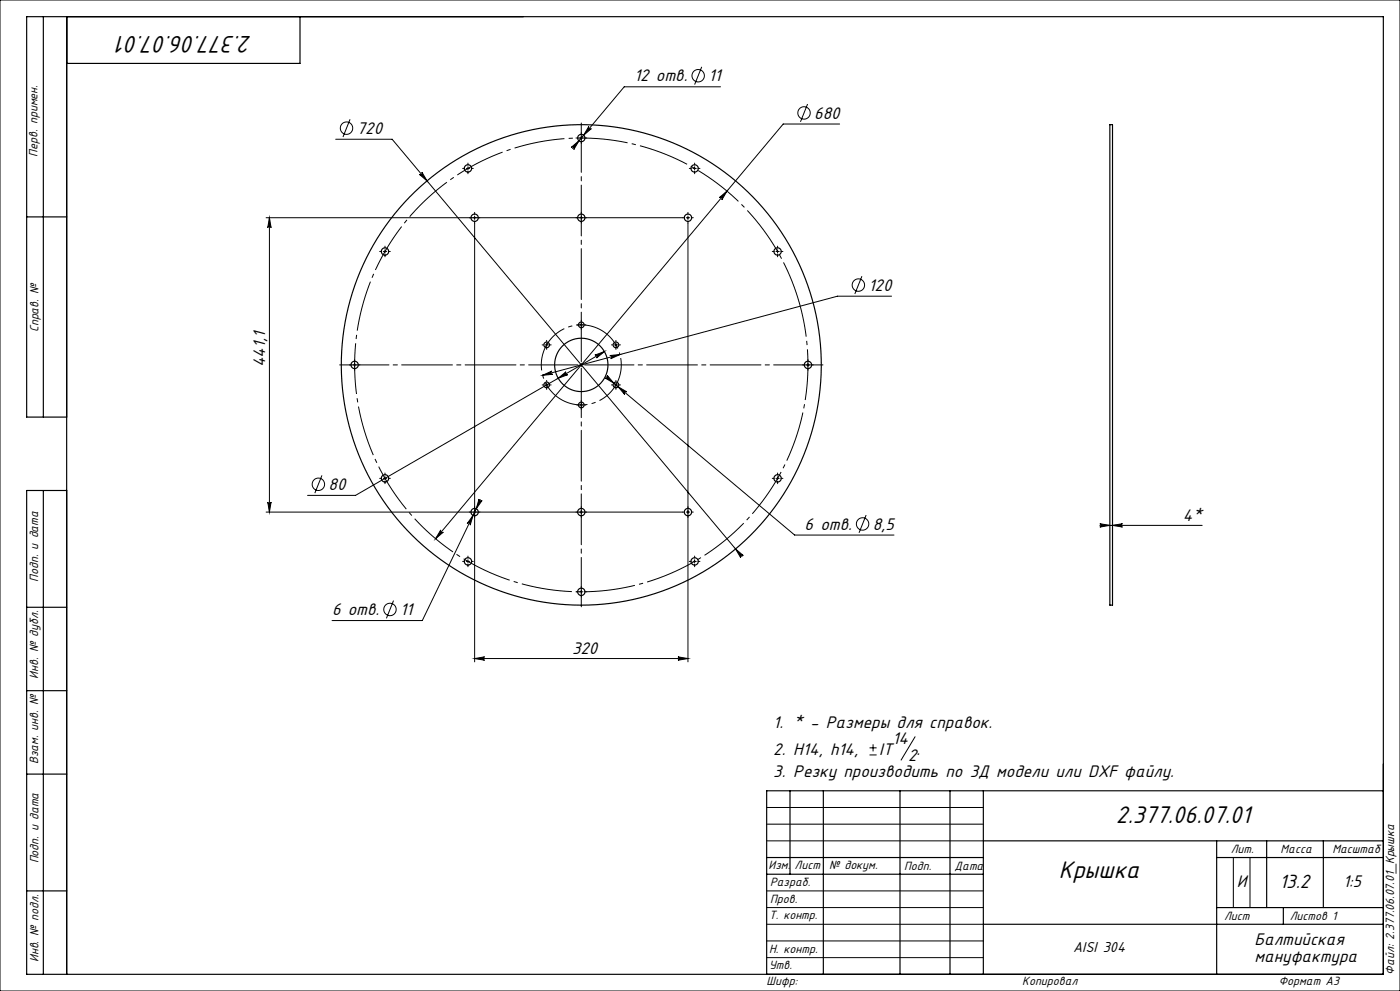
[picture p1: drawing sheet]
<svg xmlns="http://www.w3.org/2000/svg" width="420mm" height="297mm" viewBox="0 0 420 297" stroke-linecap="round" stroke-linejoin="round" font-family="sans-serif">
<g fill="none" stroke="#000" stroke-width=".3">
<path d="M0 0h420v297h-420zM105 35.7l-2.1 5.4M176.6 37.9a.5 .5 0 0 0 .1 .7 .5 .5 0 0 0 .7-.1l-2.3 2zM210.5 20l-2.1 5.4M216.2 26h-28.9l-15.5 18.5M242.3 31.2l-2.2 5.3M251.9 37.2h-16.9l-104.3 124.3M100.7 41.7h16.9l105 125.1M125.8 52.2a.5 .5 0 0 0 .7 .1 .5 .5 0 0 0 .1-.7l1.5 2.6zM139.9 50.5h1M140.4 50v1M171.4 44.2l2.3-2-1.6 2.6a.5 .5 0 0 0 0-.7 .5 .5 0 0 0-.7 .1z"/>
<path d="M173.9 41.4h1M174.4 40.9v1M207.9 50.5h1M208.4 50v1M215.8 59.2l2.3-1.9-1.5 2.6a.5 .5 0 0 0-.1-.7 .5 .5 0 0 0-.7 0zM79.8 65.3h125M80.8 65.3v88.2M80.8 65.3l.5 3a.5 .5 0 0 0-.5-.5 .5 .5 0 0 0-.5 .5zM115 75.4h1M115.5 74.9v1M142.4 64.8v1M142.4 66.9v131.5"/>
<path d="M174.4 64.8v1M205.9 65.3h1M206.4 66.9v131.5M206.4 64.8v1M232.8 75.4h1M233.3 74.9v1M173.9 97.4h1M174.4 96.9v1M258.6 82.8l-2.2 5.3M267.5 88.8h-16.2l-88.5 23.7M105.9 109.4h1M106.4 108.9v1"/>
<path d="M162.8 112.5l2.8-1.3a.5 .5 0 0 0-.4 .6 .5 .5 0 0 0 .6 .4zM163.5 103.4h1M163.5 115.4h1M164 102.9v1M164 114.9v1M167.5 113.4l2.3-2a.5 .5 0 0 0-.2 .7 .5 .5 0 0 0 .7 .2zM173.9 109.4h1M174.4 108.9v1M178.5 106.4l2.8-1-2.3 1.9a.5 .5 0 0 0 .1-.7 .5 .5 0 0 0-.6-.2zM181.3 105.4l-74.6 43.1h-14.4M181.8 112.9l56.6 47.5h29.8M182.2 112.5l1.9 2.3-2.6-1.5a.5 .5 0 0 0 .7-.1 .5 .5 0 0 0 0-.7z"/>
<path d="M183 106.6l3-.3-2.8 1.2a.5 .5 0 0 0 .3-.6 .5 .5 0 0 0-.5-.3zM184.3 103.4h1M184.3 115.4h1M184.8 102.9v1M184.8 114.9v1M185.4 115.9l2.7 1.6a.5 .5 0 0 0-.7 0 .5 .5 0 0 0 0 .7zM241.9 109.4h1M242.4 108.9v1M173.9 121.4h1M174.4 120.9v1M79.8 153.5h125M80.3 150.5a.5 .5 0 0 0 .5 .4 .5 .5 0 0 0 .5-.4l-.5 3z"/>
<path d="M96.6 142.5l-2.2 5.3M115 143.4h1M115.5 142.9v1M132.2 158.8a.5 .5 0 0 0 .1 .7 .5 .5 0 0 0 .7 0l-2.3 2zM141.9 154.5l-.8 2.9a.5 .5 0 0 0-.3-.7 .5 .5 0 0 0-.6 .2zM143.7 149.6a.5 .5 0 0 0 .3 .6 .5 .5 0 0 0 .6-.2l-1.7 2.5zM144.2 149.8l-17.5 36.2h-27.1M174.4 153v1M205.9 153.5h1M232.8 143.4h1M233.3 142.9v1M259.8 154.4l-2.1 5.3"/>
<path d="M330 157l3 .5-3 .5a.5 .5 0 0 0 .4-.5 .5 .5 0 0 0-.4-.5zM330 157.5h30.7M333.8 157.5l3-.5a.5 .5 0 0 0-.5 .5 .5 .5 0 0 0 .5 .5zM118.1 180l-2.2 5.3M139.9 168.3h1M140.4 167.8v1M173.9 177.4h1M174.4 176.9v1M207.9 168.3h1M208.4 167.8v1M220.7 164.5l2.3 2a.5 .5 0 0 0-.7 0 .5 .5 0 0 0-.1 .6zM142.4 197.4l3-.5a.5 .5 0 0 0-.5 .5 .5 .5 0 0 0 .5 .5z"/>
<path d="M142.4 197.4h64M203.4 196.9l3 .5-3 .5a.5 .5 0 0 0 .5-.5 .5 .5 0 0 0-.5-.5zM260.9 226.3h2.1M260.9 224.1h2.1M261.9 223.1v2.1M274.5 220.8l-4.2 7M230 242h65M230 247h65M230 252h65M370 257v15M375 257v15M230 277h65"/>
<path d="M230 272h65M230 267h65M230 287h65M230 282h65"/>
<circle cx="104" cy="38.4" r="1.86"/>
<circle cx="209.5" cy="22.7" r="1.86"/>
<circle cx="241.2" cy="33.8" r="1.86"/>
<circle cx="257.5" cy="85.4" r="1.86"/>
<circle cx="95.5" cy="145.1" r="1.86"/>
<circle cx="258.8" cy="157" r="1.86"/>
<circle cx="117" cy="182.7" r="1.86"/>
</g>
<path d="M185.9 105.9a12 12 0 0 0-20.1-5 12 12 0 0 0 5.3 20 12 12 0 0 0 15-14.1l-.2-.9" fill="none" stroke="#000" stroke-width=".3" stroke-dasharray="15.2 1.3 1.3 1.3" stroke-dashoffset="-1.5" stroke-linecap="butt"/>
<path d="M239.4 89.5a68 68 0 0 0-113.9-27.4 68 68 0 0 0 31.3 112.9 68 68 0 0 0 83.6-82.1l-1-3.4" fill="none" stroke="#000" stroke-width=".3" stroke-dasharray="15.2 1.3 1.3 1.3" stroke-dashoffset="3.5" stroke-linecap="butt"/>
<path d="M173.4 109.4h-71.5M174.4 108.4v-71.5M174.4 110.4v71.5M175.4 109.4h71.5" fill="none" stroke="#000" stroke-width=".3" stroke-dasharray="15.2 1.3 1.3 1.3" stroke-dashoffset=".4"/>
<g fill="none" stroke="#000" stroke-width=".3" stroke-dasharray="15.2 1.3 1.3 1.3">
<path d="M139.4 50.5h-.6M140.4 49.5v-.6M140.4 51.5v.6M141.4 50.5h.6M173.4 41.4h-.6M174.4 40.4v-.6M174.4 42.4v.6M175.4 41.4h.6M207.4 50.5h-.6M208.4 49.5v-.6M208.4 51.5v.6M209.4 50.5h.6"/>
<path d="M114.5 75.4h-.6M115.5 74.4v-.6M115.5 76.4v.6M116.5 75.4h.6M141.4 65.3h-.6M142.4 64.3v-.6M142.4 66.3v.6M143.4 65.3h.6M173.4 65.3h-.6M174.4 64.3v-.6M174.4 66.3v.6M175.4 65.3h.6"/>
<path d="M205.4 65.3h-.6M206.4 64.3v-.6M206.4 66.3v.6M207.4 65.3h.6M232.3 75.4h-.6M233.3 74.4v-.6M233.3 76.4v.6M234.3 75.4h.6M173.4 97.4h-.4M174.4 96.4v-.4M174.4 98.4v.3M175.4 97.4h.3"/>
<path d="M105.4 109.4h-.6M106.4 108.4v-.6M106.4 110.4v.6M107.4 109.4h.6M163 115.4h-.4M163 103.4h-.4M164 114.4v-.4M164 116.4v.3M164 102.4v-.4M164 104.4v.3M165 115.4h.3M165 103.4h.3"/>
<path d="M183.8 103.4h-.4M183.8 115.4h-.4M184.8 102.4v-.4M184.8 104.4v.3M184.8 114.4v-.4M184.8 116.4v.3M185.8 103.4h.3M185.8 115.4h.3M241.4 109.4h-.6M242.4 108.4v-.6M242.4 110.4v.6M243.4 109.4h.6"/>
<path d="M173.4 121.4h-.4M174.4 120.4v-.4M174.4 122.4v.3M175.4 121.4h.3M114.5 143.4h-.6M115.5 142.4v-.6M115.5 144.4v.6M116.5 143.4h.6M141.4 153.5h-.6M142.4 152.5v-.6M142.4 154.5v.6M143.4 153.5h.6"/>
<path d="M173.4 153.5h-.6M174.4 152.5v-.6M174.4 154.5v.6M175.4 153.5h.6M205.4 153.5h-.6M206.4 152.5v-.6M206.4 154.5v.6M207.4 153.5h.6M232.3 143.4h-.6M233.3 142.4v-.6M233.3 144.4v.6M234.3 143.4h.6"/>
<path d="M139.4 168.3h-.6M140.4 167.3v-.6M140.4 169.3v.6M141.4 168.3h.6M173.4 177.4h-.6M174.4 176.4v-.6M174.4 178.4v.6M175.4 177.4h.6M207.4 168.3h-.6M208.4 167.3v-.6M208.4 169.3v.6M209.4 168.3h.6"/>
</g>
<g fill="none" stroke="#000" stroke-width=".35">
<path d="M13 5v120M20 5v287M90 5v14h-70M333 37.4h.8v144h-.8zM8 65h12M20 125h-12v-120h407v287h-407v-145h12M13 147v145M8 182h12M8 207h12M8 232h12M237 237v25M247 237v55"/>
<path d="M270 237v55M285 237v55M295 237v55M415 237h-185v55M230 257h65M295 252h120M365 252v40M365 257h50M380 252v20M397 252v20M8 267h12M230 262h65"/>
<path d="M295 277h120M365 272h50M385 272v5"/>
<circle cx="140.4" cy="50.5" r="1.1"/>
<circle cx="174.4" cy="41.4" r="1.1"/>
<circle cx="208.4" cy="50.5" r="1.1"/>
<circle cx="115.5" cy="75.4" r="1.1"/>
<circle cx="142.4" cy="65.3" r="1.1"/>
<circle cx="174.4" cy="65.3" r="1.1"/>
<circle cx="206.4" cy="65.3" r="1.1"/>
<circle cx="233.3" cy="75.4" r="1.1"/>
<circle cx="174.4" cy="97.4" r=".85"/>
<circle cx="106.4" cy="109.4" r="1.1"/>
<circle cx="164" cy="115.4" r=".85"/>
<circle cx="164" cy="103.4" r=".85"/>
<circle cx="174.4" cy="109.4" r="8"/>
<circle cx="174.4" cy="109.4" r="72"/>
<circle cx="184.8" cy="103.4" r=".85"/>
<circle cx="184.8" cy="115.4" r=".85"/>
<circle cx="242.4" cy="109.4" r="1.1"/>
<circle cx="174.4" cy="121.4" r=".85"/>
<circle cx="115.5" cy="143.4" r="1.1"/>
<circle cx="142.4" cy="153.5" r="1.1"/>
<circle cx="174.4" cy="153.5" r="1.1"/>
<circle cx="206.4" cy="153.5" r="1.1"/>
<circle cx="233.3" cy="143.4" r="1.1"/>
<circle cx="140.4" cy="168.3" r="1.1"/>
<circle cx="174.4" cy="177.4" r="1.1"/>
<circle cx="208.4" cy="168.3" r="1.1"/>
</g>
<g fill="#000">
<path d="M80.8 65.3l.5 3a.5 .5 0 0 0-.5-.5 .5 .5 0 0 0-.5 .5zM80.3 150.5a.5 .5 0 0 0 .5 .4 .5 .5 0 0 0 .5-.4l-.5 3z"/>
<path d="M132.2 158.8l-1.5 2.7 2.3-2a.5 .5 0 0 1-.7 0 .5 .5 0 0 1-.1-.7zM215.8 59.2a.5 .5 0 0 1 .7 0 .5 .5 0 0 1 .1 .7l1.5-2.6zM162.8 112.5l3-.3a.5 .5 0 0 1-.6-.4 .5 .5 0 0 1 .4-.6zM183 106.6a.5 .5 0 0 1 .5 .3 .5 .5 0 0 1-.3 .6l2.8-1.2z"/>
<path d="M220.7 164.5l1.5 2.6a.5 .5 0 0 1 .1-.6 .5 .5 0 0 1 .7 0zM125.8 52.2l2.3 2-1.5-2.6a.5 .5 0 0 1-.1 .7 .5 .5 0 0 1-.7-.1zM171.4 44.2a.5 .5 0 0 1 .7-.1 .5 .5 0 0 1 0 .7l1.6-2.6zM176.6 37.9l-1.5 2.6 2.3-2a.5 .5 0 0 1-.7 .1 .5 .5 0 0 1-.1-.7zM142.4 197.4l3-.5a.5 .5 0 0 0-.5 .5 .5 .5 0 0 0 .5 .5zM203.4 196.9l3 .5-3 .5a.5 .5 0 0 0 .5-.5 .5 .5 0 0 0-.5-.5zM143.7 149.6l-.8 2.9 1.7-2.5a.5 .5 0 0 1-.6 .2 .5 .5 0 0 1-.3-.6zM141.9 154.5l-1.7 2.4a.5 .5 0 0 1 .6-.2 .5 .5 0 0 1 .3 .7zM182.2 112.5a.5 .5 0 0 1 0 .7 .5 .5 0 0 1-.7 .1l2.6 1.5zM185.4 115.9l2 2.3a.5 .5 0 0 1 0-.7 .5 .5 0 0 1 .7 0zM178.5 106.4a.5 .5 0 0 1 .6 .2 .5 .5 0 0 1-.1 .7l2.3-1.9zM167.5 113.4l2.8-1.1a.5 .5 0 0 1-.7-.2 .5 .5 0 0 1 .2-.7zM330 157l3 .5-3 .5a.5 .5 0 0 0 .4-.5 .5 .5 0 0 0-.4-.5zM333.8 157.5l3-.5a.5 .5 0 0 0-.5 .5 .5 .5 0 0 0 .5 .5z"/>
</g>
<g font-size="8">
<text x="75.6" y="10.7" transform="rotate(-180 75.6 10.7)">2.377.06.07.01</text>
<text x="334.8" y="246.6">2.377.06.07.01</text>
<text x="317.7" y="263.1">Крышка</text>
</g>
<text font-size="6.4" x="383.8" y="266">13.2</text>
<g font-size="5.6">
<text x="190.3" y="24.4">12 отв.</text>
<text x="212.5" y="24.4">11</text>
<text x="244.3" y="35.6">680</text>
<text x="107" y="40.1">720</text>
<text x="260.6" y="87.2">120</text>
<text x="79.6" y="110.1" transform="rotate(-90 79.6 110.1)">441,1</text>
<text x="98.6" y="146.9">80</text>
<text x="241.4" y="158.8">6 отв.</text>
<text x="261.8" y="158.7">8,5</text>
<text x="354.9" y="156.2">4*</text>
<text x="99.6" y="184.4">6 отв.</text>
<text x="120.1" y="184.4">11</text>
<text x="171.6" y="196.1">320</text>
<text x="232" y="218.1">1. * - Размеры для справок.</text>
<text x="232" y="226.2">2. Н14, h14,</text>
<text x="263.7" y="226.2">IT</text>
<text x="267.7" y="223">14</text>
<text x="272.4" y="227.9">2</text>
<text x="275" y="226.2">.</text>
<text x="232" y="232.8">3. Резку производить по 3Д модели или DXF файлу.</text>
<text x="371.1" y="265.7">И</text>
<text x="403" y="265.8">1:5</text>
<text x="376.3" y="283.3">Балтийская</text>
<text x="376.4" y="288.2">мануфактура</text>
</g>
<text font-size="4.8" x="321.9" y="285.4">AISI 304</text>
<g font-size="4">
<text x="11.3" y="46.9" transform="rotate(-90 11.3 46.9)">Перв. примен.</text>
<text x="11.5" y="99.6" transform="rotate(-90 11.5 99.6)">Справ. №</text>
<text x="11.4" y="174.4" transform="rotate(-90 11.4 174.4)">Подп. и дата</text>
<text x="11.5" y="203.4" transform="rotate(-90 11.5 203.4)">Инв. № дубл.</text>
<text x="11.5" y="229" transform="rotate(-90 11.5 229)">Взам. инв. №</text>
<text x="369.2" y="255.6">Лит.</text>
<text x="384.2" y="255.6">Масса</text>
<text x="399.7" y="255.6">Масштаб</text>
<text x="11.5" y="258.8" transform="rotate(-90 11.5 258.8)">Подп. и дата</text>
<text x="230.6" y="260.5">Изм.</text>
<text x="238.4" y="260.5">Лист</text>
<text x="248.7" y="260.5">№ докум.</text>
<text x="271.3" y="260.6">Подп.</text>
<text x="286.4" y="260.6">Дата</text>
<text x="231" y="265.6">Разраб.</text>
<text x="230.7" y="275.4">Т. контр.</text>
<text x="231" y="270.8">Пров.</text>
<text x="367.2" y="275.6">Лист</text>
<text x="386.9" y="275.6">Листов 1</text>
<text x="230.7" y="285.6">Н. контр.</text>
<text x="11.5" y="288.4" transform="rotate(-90 11.5 288.4)">Инв. № подл.</text>
<text x="230.7" y="290.4">Утв.</text>
<text x="418.3" y="292.1" transform="rotate(-90 418.3 292.1)">Файл: 2.377.06.07.01_Крышка</text>
<text x="230" y="295.3">Шифр:</text>
<text x="306.7" y="295.3">Копировал</text>
<text x="383.6" y="295.1">Формат A3</text>
</g>
</svg>
